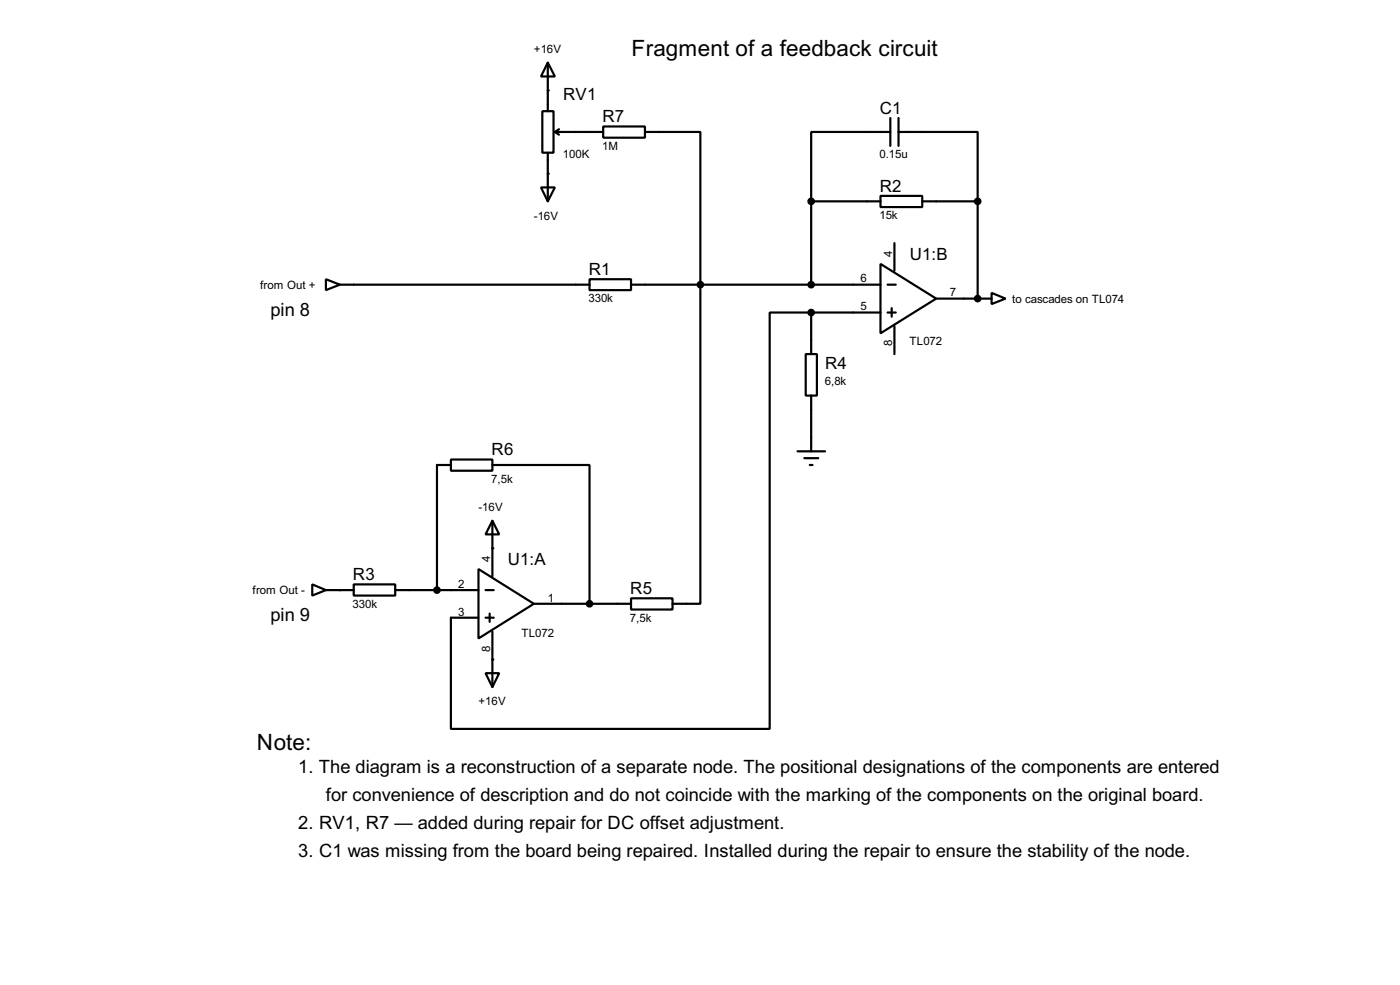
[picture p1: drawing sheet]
<svg xmlns="http://www.w3.org/2000/svg" width="256mm" height="180mm" viewBox="0 0 256 180" stroke-linecap="round" stroke-linejoin="round" font-family="sans-serif">
<g fill="none" stroke="#000" stroke-width=".4">
<path d="M100.4 11.5l1.3 2.5h-2.6zM100.4 11.5v8.9M99.1 34.3h2.6l-1.3 2.6zM99.4 20.4h2v7.6h-2zM100.4 28v8.9M101.7 24.2h8.8M101.7 24.2l.7 .5M102.4 23.7l-.7 .5M110.5 23.2h7.7v2h-7.7zM118.2 24.2h10.1v86.3h-5.1M148.6 36.9v15.2M148.6 36.9h12.7"/>
<path d="M161.3 35.9h7.7v2h-7.7zM163.1 24.2h-14.5v12.7M163.1 21.6v5.1M164.6 24.2h14.5v12.7M164.6 21.6v5.1M169 36.9h10.1M179.1 36.9v17.8M59.7 51.1l2.6 1-2.6 1zM62.3 52.1h45.7M108 51.1h7.6v2h-7.6zM115.6 52.1h45.7M148.6 57.2h-7.6v76.2h-58.4v-20.3h5.1"/>
<path d="M148.6 57.2v7.6M148.6 57.2h12.7M161.3 48.3l10.2 6.4-10.2 6.3zM162.6 52.1h1.5M162.6 57.2h1.5M163.4 56.4v1.6M163.9 44.5v5.1M163.9 59.7v5.1M171.5 54.7h10.2M181.7 53.6l2.5 1.1-2.5 1zM147.6 64.8h2.1v7.6h-2.1zM148.6 72.4v10.2"/>
<path d="M82.6 84.1h7.6v2.1h-7.6zM82.6 85.1h-2.5v22.9M90.2 95.3l1.3 2.5h-2.5zM90.2 85.1h17.8v25.4M90.2 95.3v10.2M146.1 82.6h5.1M147.4 83.9h2.5M148.4 85.1h.5M57.2 107l2.5 1-2.5 1zM59.7 108h5.1M64.8 107h7.6v2h-7.6zM72.4 108h15.3"/>
<path d="M87.7 104.2l10.1 6.3-10.1 6.4zM89 108h1.5M89 113.1h1.5M89.7 112.3v1.5M90.2 115.6v10.2M97.8 110.5h17.8M115.6 109.5h7.6v2.1h-7.6zM89 123.2h2.5l-1.3 2.6z"/>
</g>
<g fill="#000">
<circle cx="100.4" cy="16.6" r=".2"/>
<circle cx="100.4" cy="31.8" r=".2"/>
<circle cx="179.1" cy="54.7" r=".2"/>
<circle cx="62.3" cy="108" r=".2"/>
<circle cx="90.2" cy="100.4" r=".2"/>
<circle cx="90.2" cy="120.7" r=".2"/>
</g>
<g fill="#000" stroke="#000" stroke-width=".4">
<circle cx="148.6" cy="36.9" r=".5"/>
<circle cx="179.1" cy="36.9" r=".5"/>
<circle cx="128.3" cy="52.1" r=".5"/>
<circle cx="148.6" cy="57.2" r=".5"/>
<circle cx="148.6" cy="52.1" r=".5"/>
<circle cx="179.1" cy="54.7" r=".5"/>
<circle cx="80" cy="108" r=".5"/>
<circle cx="108" cy="110.5" r=".5"/>
</g>
<g font-size="4.6">
<text x="115.7" y="10.2">Fragment of a feedback circuit</text>
<text x="47.1" y="137.2">Note:</text>
</g>
<g font-size="3.8">
<text x="49.6" y="57.8">pin 8</text>
<text x="49.6" y="113.6">pin 9</text>
<text x="54.7" y="141.6">1. The diagram is a reconstruction of a separate node. The positional designations of the components are entered</text>
<text x="59.7" y="146.7">for convenience of description and do not coincide with the marking of the components on the original board.</text>
<text x="54.7" y="151.7">2. RV1, R7 — added during repair for DC offset adjustment.</text>
<text x="54.7" y="156.8">3. C1 was missing from the board being repaired. Installed during the repair to ensure the stability of the node.</text>
</g>
<g font-size="3.5">
<text x="103.2" y="18.3">RV1</text>
<text x="110.4" y="22.4">R7</text>
<text x="161.2" y="20.8">C1</text>
<text x="161.2" y="35.1">R2</text>
<text x="166.7" y="47.5">U1:B</text>
<text x="107.9" y="50.3">R1</text>
<text x="151.2" y="67.5">R4</text>
<text x="90.1" y="83.3">R6</text>
<text x="64.7" y="106.2">R3</text>
<text x="93" y="103.4">U1:A</text>
<text x="115.5" y="108.7">R5</text>
</g>
<g font-size="2.4">
<text x="97.8" y="9.7">+16V</text>
<text x="103.1" y="28.9">100K</text>
<text x="110.3" y="27.4">1M</text>
<text x="161.1" y="28.9">0.15u</text>
<text x="97.8" y="40.2">-16V</text>
<text x="161.1" y="40.1">15k</text>
<text x="163.5" y="47" transform="rotate(-90 163.5 47)">4</text>
<text x="47.7" y="52.9">from Out +</text>
<text x="157.7" y="51.7">6</text>
<text x="107.8" y="55.3">330k</text>
<text x="157.7" y="56.8">5</text>
<text x="174" y="54.3">7</text>
<text x="185.5" y="55.4">to cascades on TL074</text>
<text x="163.5" y="63.4" transform="rotate(-90 163.5 63.4)">8</text>
<text x="166.6" y="63.2">TL072</text>
<text x="151.1" y="70.4">6,8k</text>
<text x="90" y="88.4">7,5k</text>
<text x="87.7" y="93.6">-16V</text>
<text x="84" y="107.6">2</text>
<text x="89.8" y="102.9" transform="rotate(-90 89.8 102.9)">4</text>
<text x="46.3" y="108.8">from Out -</text>
<text x="64.6" y="111.2">330k</text>
<text x="84" y="112.7">3</text>
<text x="100.4" y="110.1">1</text>
<text x="115.4" y="113.8">7,5k</text>
<text x="89.8" y="119.3" transform="rotate(-90 89.8 119.3)">8</text>
<text x="95.5" y="116.6">TL072</text>
<text x="87.7" y="129.1">+16V</text>
</g>
</svg>
